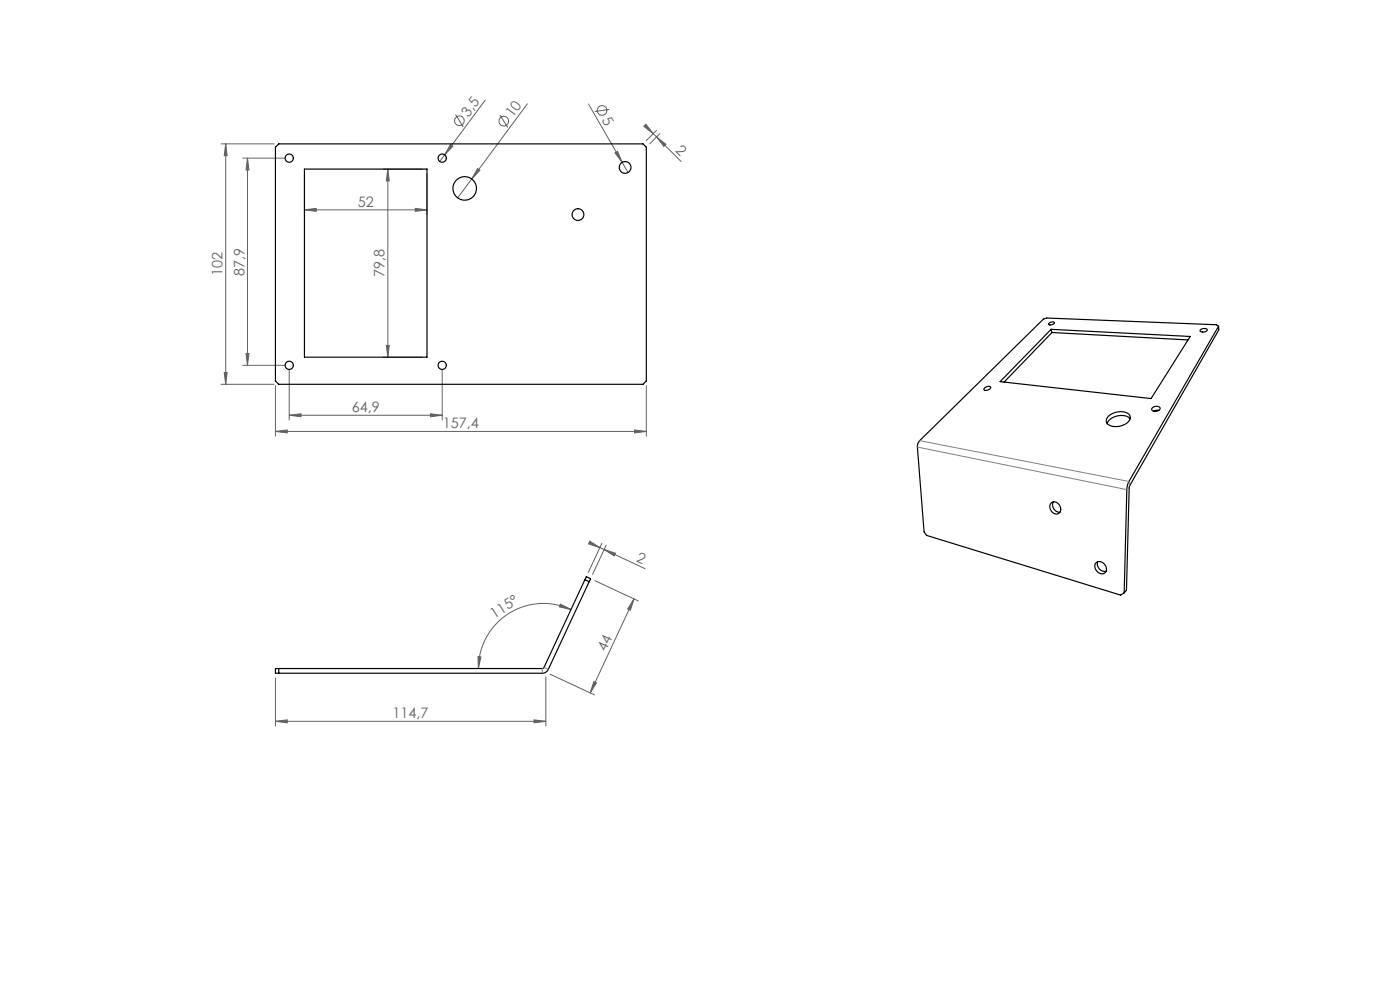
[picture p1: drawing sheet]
<svg xmlns="http://www.w3.org/2000/svg" width="297mm" height="210mm" viewBox="0 0 297 210" stroke-linecap="round" stroke-linejoin="round" font-family="sans-serif">
<g fill="none" stroke="#616161" stroke-width=".21">
<path d="M46.9 30.5h11.2M47.9 30.5v51M47.9 30.5l.3 2.5h-.6zM51.5 33.5h8.9M52.5 33.5v44M52.5 33.5l.3 2.5h-.6zM64.6 36.9v8.6M81.3 35.9h8.3M82.3 35.9v39.9M82.3 35.9l.3 2.5h-.6zM90.6 36.9v8.6M95.6 30.6l.5 .4-1.8 1.8z"/>
<path d="M96.6 24.3l1.7 2.6M101.3 35.8l.5 .3-1.7 1.9zM102.9 21.2l-9.6 13M106.1 24.4l1.6 2.6M111.9 22l-14.8 20M124.8 22.1l8.4 14.5M129.3 23.2l-3.1 .5M130.5 32.4l.5-.3 1 2.3zM136.6 26.8l.4-.4 1.6 2zM136.8 26.6l7.7 7.7M139.3 29.1l2 1.5-.5 .4zM139.3 27.6l-2.2 2.2"/>
<path d="M140 28.4l-2.2 2.1M64.6 44.5l2.5-.3v.6zM64.6 44.5h26M88.1 44.2l2.5 .3-2.5 .3zM47.6 79h.6l-.3 2.5zM51.5 77.5h8.9M52.2 75h.6l-.3 2.5zM61.4 78.5v10.6M81.3 75.8h8.3M82 73.3h.6l-.3 2.5zM93.8 78.5v10.6M46.9 81.5h11.2"/>
<path d="M58.4 91.5l2.5-.3v.6zM58.4 81.8v10.7M58.4 91.5h78.7M61.4 88.1l2.5-.3v.6zM61.4 88.1h32.4M91.3 87.8l2.5 .3-2.5 .3zM134.6 91.2l2.5 .3-2.5 .3zM137.1 81.8v10.7M125 115.1l11.8 5.5M125.1 114.8l2.2 1.4-2.4-.8zM127.7 115.2l-2.9 6.2M128.2 116.6l2.4 .8-.3 .5z"/>
<path d="M128.6 115.7l-2.9 6.1M101.4 139.3h.6l-.5 2.5zM118.9 128.2l2.2 1.1-2.4-.6zM121.1 129.3a13.8 13.8 0 0 0-19.6 12.5M126.2 123.2l9.2 4.3M134.5 127l-9.3 20M134.5 127l-.8 2.4-.5-.2zM58.4 153l2.5-.3v.6zM58.4 143.8v10.2M58.4 153h57.4M113.3 152.7l2.5 .3-2.5 .3zM115.8 143.6v10.4"/>
<path d="M116.7 143l9.4 4.4M126 144.6l.5 .2-1.3 2.2z"/>
<circle cx="97.5" cy="25.6" r="1.02"/>
<circle cx="106.9" cy="25.7" r="1.02"/>
<circle cx="127.7" cy="23.4" r="1.02"/>
</g>
<g fill="#616161">
<path d="M130.5 32.4l.5-.3 1 2.3z"/>
<path d="M95.6 30.6l.5 .4-1.8 1.8z"/>
<path d="M101.3 35.8l.5 .3-1.7 1.9z"/>
<path d="M113.3 152.7l2.5 .3-2.5 .3zM58.4 153l2.5-.3v.6z"/>
<path d="M126 144.6l.5 .2-1.3 2.2zM134.5 127l-.8 2.4-.5-.2z"/>
<path d="M128.2 116.6l2.4 .8-.3 .5zM125.1 114.8l2.2 1.4-2.4-.8z"/>
<path d="M88.1 44.2l2.5 .3-2.5 .3zM64.6 44.5l2.5-.3v.6z"/>
<path d="M58.4 91.5l2.5-.3v.6zM134.6 91.2l2.5 .3-2.5 .3zM61.4 88.1l2.5-.3v.6zM91.3 87.8l2.5 .3-2.5 .3z"/>
<path d="M118.9 128.2l2.2 1.1-2.4-.6zM101.4 139.3h.6l-.5 2.5z"/>
<path d="M47.6 79h.6l-.3 2.5zM47.9 30.5l.3 2.5h-.6zM82 73.3h.6l-.3 2.5zM82.3 35.9l.3 2.5h-.6z"/>
<path d="M52.5 33.5l.3 2.5h-.6zM52.2 75h.6l-.3 2.5z"/>
<path d="M136.6 26.8l.4-.4 1.6 2zM139.3 29.1l2 1.5-.5 .4z"/>
</g>
<g fill="none" stroke="#000" stroke-width=".25">
<path d="M59.1 30.5h77.3l.7 .7v49.6l-.7 .7h-77.3l-.7-.7v-49.6zM64.6 35.9h26v39.9h-26zM222.5 68.6a.79 .79 0 0 1 1.2-.1 .94 .94 0 0 1-1.3 .3zM223 69.9l29.5 1.5-8.3 13.1-32-3.5zM223 69.9l.2 .6M223.2 70.5l-10.2 10.5M223.2 70.5l28.8 1.6M254.6 70a1.13 1.13 0 0 1 1.5-.1 .96 .96 0 0 1-1.5 .2zM258.5 69.2l.1 .8-19 33.1-.6 22.1-.5 .5M258.5 69.2l-19.3 33.5-.2 1.2-.5 21.8M258.5 69.2l-.4-.3-36.1-1.4-.6 .2-26.3 25.8-.4 .6-.1 .7 1.4 18 .6 .8 41.1 12.6 .8-.5M208.9 82.3a.74 .74 0 0 1 1.3 0 .95 .95 0 0 1-1.5 .3z"/>
<path d="M235.1 88.4a3.6 3.6 0 0 1 4.4-.5 1.22 1.22 0 0 1-.6 1.9 3.3 3.3 0 0 1-4 0 1.08 1.08 0 0 1 .2-1.4zM239.8 88.8a3.3 3.3 0 0 0-4.9 1.1M244.4 86.6a1.1 1.1 0 0 1 1.7 0 1.08 1.08 0 0 1-1.8 .3zM245.8 87h-.6l-.5 .2M223 106.7a1.4 1.4 0 0 1 1.7 .2 1.4 1.4 0 0 1 .2 1.7 1.34 1.34 0 0 1-1.6 .2 1.34 1.34 0 0 1-.6-1.5zM223.5 106.5a1.52 1.52 0 0 0 1.4 2.1M232.5 119.3a1.46 1.46 0 0 1 1.8 .4 1.46 1.46 0 0 1 0 1.9 1.52 1.52 0 0 1-1.7-.5 1.52 1.52 0 0 1-.1-1.8zM232.8 119.2a1.6 1.6 0 0 0 1.9 2M124.1 123l.9 .4M58.4 141.8h56.8l.2-.2 9-19.3 .9 .4-9 19.3a1.4 1.4 0 0 1-1.3 .8h-56.6zM59.1 141.8v1"/>
<circle cx="61.4" cy="33.5" r=".87"/>
<circle cx="93.8" cy="33.5" r=".87"/>
<circle cx="98.6" cy="40" r="2.5"/>
<circle cx="132.6" cy="35.5" r="1.25"/>
<circle cx="122.6" cy="45.5" r="1.25"/>
<circle cx="61.4" cy="77.5" r=".87"/>
<circle cx="93.8" cy="77.5" r=".87"/>
</g>
<path d="M194.6 94.8l44.4 9.1 .6-.4M195.1 93.5l44.4 8.6 .2 .9M115 141.8v1M115.4 141.6l.9 .4" fill="none" stroke="#808080" stroke-width=".21"/>
<g font-size="3.1" fill="#616161">
<text x="99.4" y="24.9" transform="rotate(-53 99.4 24.9)">3,5</text>
<text x="108.8" y="25" transform="rotate(-53 108.8 25)">10</text>
<text x="127.6" y="25.5" transform="rotate(60 127.6 25.5)">5</text>
<text x="143.1" y="32" transform="rotate(45 143.1 32)">2</text>
<text x="75.9" y="43.8">52</text>
<text x="47.2" y="58.6" transform="rotate(-90 47.2 58.6)">102</text>
<text x="51.8" y="58.5" transform="rotate(-90 51.8 58.5)">87,9</text>
<text x="81.6" y="58.8" transform="rotate(-90 81.6 58.8)">79,8</text>
<text x="74.6" y="87.4">64,9</text>
<text x="93.9" y="90.9">157,4</text>
<text x="134.8" y="118.9" transform="rotate(25 134.8 118.9)">2</text>
<text x="104.9" y="131.3" transform="rotate(-33 104.9 131.3)">115°</text>
<text x="128.5" y="138.3" transform="rotate(-65 128.5 138.3)">44</text>
<text x="83.3" y="152.3">114,7</text>
</g>
</svg>
